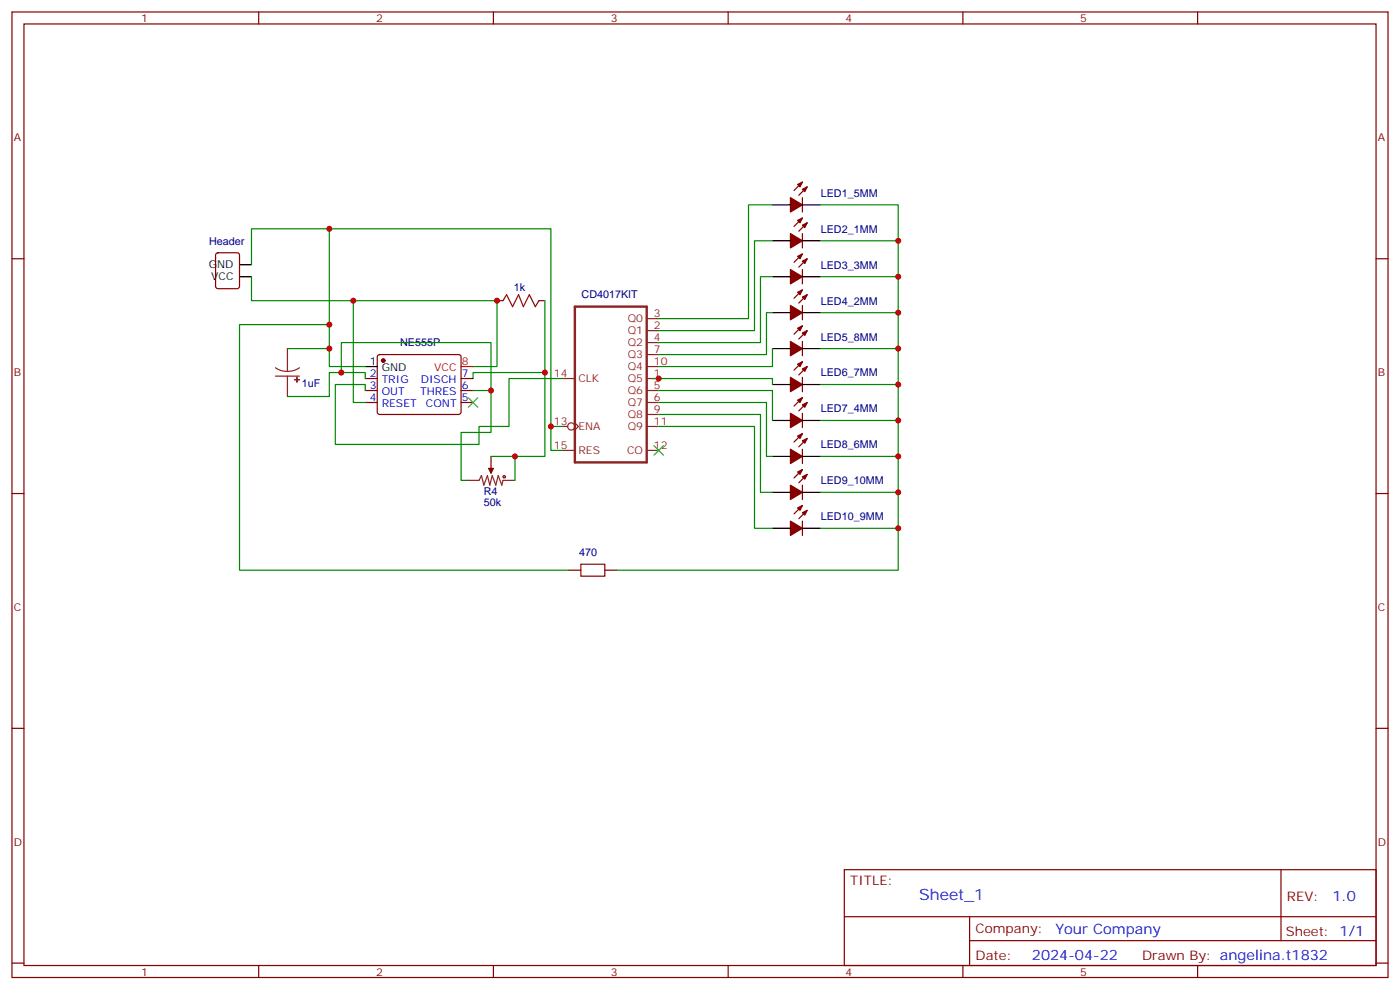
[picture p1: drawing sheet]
<svg xmlns="http://www.w3.org/2000/svg" width="412mm" height="292mm" viewBox="0 0 412 292" stroke-linecap="round" stroke-linejoin="round" font-family="sans-serif">
<g fill="none" stroke="#870000" stroke-width=".35">
<path d="M3.5 3.5h405.4v284.4h-405.4zM7.1 7.1h398.2v277.2h-398.2zM76.2 3.5v3.6M145.3 3.5v3.6M214.5 3.5v3.6M283.6 3.5v3.6M352.8 3.5v3.6M236.4 58.2v4.2M236.4 53.6l-2.5 2.5M237.8 55l-2.5 2.5M3.5 76.2h3.6M63.7 74.6l.5-.2h5.6l.7 .5 .1 9.4-.5 .7h-5.9l-.6-.4-.1-9.5z"/>
<path d="M236.4 68.8v4.2M236.4 79.4v4.2M236.4 64.2l-2.5 2.5M236.4 74.8l-2.5 2.5M237.8 65.6l-2.5 2.5M237.8 76.2l-2.5 2.5M405.3 76.2h3.6M146.4 88.5h1.8M158.7 88.5h1.8M236.4 90v4.2M236.4 85.4l-2.5 2.4M236.4 96l-2.5 2.4"/>
<path d="M237.8 86.8l-2.5 2.5M237.8 97.4l-2.5 2.4M107.6 111.5h3.5M107.6 115h3.5M107.6 118.5h3.5M111.4 104.6l.4-.2h23.3l.5 .2 .2 .5v16.5l-.7 .5-23.5-.1-.5-.6v-16.3zM135.8 111.5h3.5M135.8 115h3.5M135.8 118.5h3.5M236.4 100.5v4.3M236.4 111.1v4.3M236.4 117.1l-2.5 2.5"/>
<path d="M236.4 106.5l-2.5 2.5M237.8 118.5l-2.5 2.5M237.8 108l-2.5 2.4M144.6 134.4v3.5M236.4 121.7v4.2M236.4 132.3v4.2M236.4 127.7l-2.5 2.5M236.4 138.3l-2.5 2.5M237.8 129.1l-2.5 2.5M237.8 139.7l-2.5 2.5M3.5 145.3h3.6M236.4 142.9v4.2"/>
<path d="M236.4 153.5v4.2M236.4 148.9l-2.5 2.4M237.8 150.3l-2.5 2.5M405.3 145.3h3.6M167.6 167.9h3.5M178.2 167.9h3.5M3.5 214.5h3.6M405.3 214.5h3.6M248.7 256.1h156.6v28.2h-156.6zM377.3 256.1v20.9M248.7 270h156.5M285.6 277h119.6"/>
<path d="M285.6 270v14.1M3.5 283.6h3.6M76.2 284.3v3.6M145.3 284.3v3.6M214.5 284.3v3.6M283.6 284.3v3.6M352.8 284.3v3.6M405.3 283.6h3.6"/>
</g>
<g fill="none" stroke="#8c2424" stroke-width=".35">
<path d="M190.5 97.4h3.5M190.5 93.8h3.5M81.1 108.3l1.7 .8 1.9 .3M81.1 110.8h7.1M84.7 102.7v6.7M84.7 110.8v6M88.2 108.3l-1.7 .8-1.8 .3M165.8 111.5h3.5M190.5 111.5h3.5M190.5 100.9h3.5M190.5 115h3.5M190.5 118.5h3.5"/>
<path d="M190.5 104.4h3.5M190.5 108h3.5M144.6 137.9v1.4M165.8 125.6h1.4M165.8 132.6h3.5M169.3 124.5l1.1 1.1-1.1 1M190.5 122.1h3.5M190.5 125.6h3.5M190.5 132.6h3.5M137.6 141.5h3.5l.7-1.4 .7 2.8 1.1-2.8 .7 2.8 .7-2.8 1 2.8 .8-2.8 1 2.8 .4-1.4h3.5"/>
<circle cx="168.3" cy="125.6" r="1.06"/>
</g>
<g fill="#870000" stroke="#870000" stroke-width=".35">
<path d="M143.9 137.9h1.4l-.7 1.4z"/>
<path d="M234.9 54.3l1.5-.7-.7 1.4z"/>
<path d="M236.4 55.7l1.4-.7-.7 1.4z"/>
<path d="M232.8 58.2l3.6 2.1-3.6 2.1z"/>
<path d="M234.9 64.9l1.5-.7-.7 1.4z"/>
<path d="M236.4 66.3l1.4-.7-.7 1.4z"/>
<path d="M232.8 68.8l3.6 2.1-3.6 2.1z"/>
<path d="M234.9 86.1l1.5-.7-.7 1.4z"/>
<path d="M236.4 87.5l1.4-.7-.7 1.4z"/>
<path d="M232.8 90l3.6 2.1-3.6 2.1z"/>
<path d="M234.9 75.5l1.5-.7-.7 1.4z"/>
<path d="M236.4 76.9l1.4-.7-.7 1.4z"/>
<path d="M232.8 79.4l3.6 2.1-3.6 2.1z"/>
<path d="M234.9 117.8l1.5-.7-.7 1.4z"/>
<path d="M236.4 119.2l1.4-.7-.7 1.4z"/>
<path d="M232.8 121.7l3.6 2.1-3.6 2.1z"/>
<path d="M234.9 128.4l1.5-.7-.7 1.4z"/>
<path d="M236.4 129.8l1.4-.7-.7 1.4z"/>
<path d="M232.8 132.3l3.6 2.1-3.6 2.1z"/>
<path d="M234.9 107.2l1.5-.7-.7 1.5z"/>
<path d="M236.4 108.7l1.4-.7-.7 1.4z"/>
<path d="M232.8 111.1l3.6 2.1-3.6 2.2z"/>
<path d="M234.9 96.7l1.5-.7-.7 1.4z"/>
<path d="M236.4 98.1l1.4-.7-.7 1.4z"/>
<path d="M232.8 100.5l3.6 2.2-3.6 2.1z"/>
<path d="M234.9 149.6l1.5-.7-.7 1.4z"/>
<path d="M236.4 151l1.4-.7-.7 1.4z"/>
<path d="M232.8 153.5l3.6 2.1-3.6 2.1z"/>
<path d="M234.9 139l1.5-.7-.7 1.4z"/>
<path d="M236.4 140.4l1.4-.7-.7 1.4z"/>
<path d="M232.8 142.9l3.6 2.1-3.6 2.1z"/>
<circle cx="112.9" cy="106.2" r=".53"/>
</g>
<g fill="none" stroke="#a10000" stroke-width=".35">
<path d="M148.2 88.5l1-1.7 1.8 3.5 1.8-3.5 1.4 3.5 1.7-3.5 1.8 3.5 1-1.8M171.1 166.2h7.1v3.5h-7.1z"/>
<circle cx="148.5" cy="140.4" r=".35"/>
</g>
<path d="M169.3 90.3h21.2v45.9h-21.2z" fill="none" stroke="#8c2424" stroke-width=".71"/>
<g fill="#8c2424" stroke="#8c2424" stroke-width=".35">
<path d="M86.8 111.8h1.4z"/>
<path d="M87.5 111.1v1.4z"/>
</g>
<g fill="none" stroke="#000" stroke-width=".35">
<path d="M70.6 78h3.5M227.5 60.3h5.3M227.5 70.9h5.3M236.4 60.3h5.3M236.4 70.9h5.3M70.6 81.5h3.5M227.5 81.5h5.3M227.5 92.1h5.3M236.4 81.5h5.3M236.4 92.1h5.3M107.6 108h3.5M227.5 113.2h5.3"/>
<path d="M227.5 102.7h5.3M236.4 113.2h5.3M236.4 102.7h5.3M227.5 123.8h5.3M227.5 134.4h5.3M236.4 123.8h5.3M236.4 134.4h5.3M227.5 155.6h5.3M227.5 145h5.3M236.4 155.6h5.3M236.4 145h5.3"/>
</g>
<path d="M135.8 108h3.5" fill="none" stroke="#f00" stroke-width=".35"/>
<g fill="none" stroke="#008700" stroke-width=".35">
<path d="M74.1 78v-10.6h88.2v65.2h3.5M97 67.4v28.2h-26.4v72.3h97M227.5 70.9h-5.3v26.5h-28.2M227.5 60.3h-7v33.5h-26.5M241.7 60.3h22.9v95.3h-22.9M241.7 70.9h22.9M74.1 81.5v7h72.3v19.5h-7.1M97 95.6v12.4h10.6M104.1 88.5v30h3.5M160.5 88.5v45.9h-15.9M227.5 92.1h-1.7v12.3h-31.8M227.5 81.5h-3.5v19.4h-30"/>
<path d="M241.7 92.1h22.9M241.7 81.5h22.9M84.7 102.7h12.3M100.5 109.7v-8.8h44.1v14.1h-5.3M107.6 111.5v-1.8h-10.6v7.1h-12.3M144.6 115v12.4h-8.8v14.1h1.8M160.5 109.7h-21.2v1.8M165.8 111.5h-15.9v14.1h-8.8v5.3h-42.3v-17.7h8.8v1.8M192.3 111.5h35.2v1.7M194 115h33.5v8.8M194 118.5h31.8v15.9h1.7M227.5 102.7v5.3h-33.5"/>
<path d="M241.7 113.2h22.9M241.7 102.7h22.9M151.7 134.4v7.1M162.3 125.6h3.5M194 122.1h30v22.9h3.5M194 125.6h28.2v30h5.3M241.7 134.4h22.9M241.7 123.8h22.9M241.7 145h22.9M264.6 155.6v12.3h-82.9"/>
</g>
<path d="M137.9 117.1l2.9 2.8M140.8 117.1l-2.9 2.8M192.6 131.2l2.8 2.9M195.4 131.2l-2.8 2.9" fill="none" stroke="#3c3" stroke-width=".35"/>
<g fill="#c00">
<circle cx="264.6" cy="145" r=".88"/>
<circle cx="264.6" cy="134.4" r=".88"/>
<circle cx="264.6" cy="123.8" r=".88"/>
<circle cx="264.6" cy="113.2" r=".88"/>
<circle cx="264.6" cy="102.7" r=".88"/>
<circle cx="264.6" cy="92.1" r=".88"/>
<circle cx="264.6" cy="81.5" r=".88"/>
<circle cx="264.6" cy="70.9" r=".88"/>
<circle cx="194" cy="111.5" r=".88"/>
<circle cx="162.3" cy="125.6" r=".88"/>
<circle cx="146.4" cy="88.5" r=".88"/>
<circle cx="264.6" cy="155.6" r=".88"/>
<circle cx="97" cy="67.4" r=".88"/>
<circle cx="97" cy="95.6" r=".88"/>
<circle cx="97" cy="102.7" r=".88"/>
<circle cx="104.1" cy="88.5" r=".88"/>
<circle cx="100.5" cy="109.7" r=".88"/>
<circle cx="144.6" cy="115" r=".88"/>
<circle cx="160.5" cy="109.7" r=".88"/>
<circle cx="151.7" cy="134.4" r=".88"/>
</g>
<text font-size="4.6" fill="#00f" x="270.8" y="265.1">Sheet_1</text>
<g font-size="4.2" fill="#00f">
<text x="392.5" y="265.4">1.0</text>
<text x="310.9" y="274.9">Your Company</text>
<text x="304" y="282.7">2024-04-22</text>
</g>
<g font-size="3.9" fill="#800">
<text x="250.5" y="260.7">TITLE:</text>
<text x="379.1" y="265.4">REV:</text>
<text x="287.4" y="274.9">Company:</text>
<text x="378.7" y="275.5">Sheet: 1/1</text>
<text x="287.4" y="282.6">Date:</text>
<text x="336.4" y="282.7">Drawn By: angelina.t1832</text>
</g>
<g font-size="3.2" fill="#800">
<text x="41.6" y="6.5">1</text>
<text x="110.8" y="6.5">2</text>
<text x="179.9" y="6.5">3</text>
<text x="249.1" y="6.5">4</text>
<text x="318.2" y="6.5">5</text>
<text x="4.1" y="41.6">A</text>
<text x="405.9" y="41.6">A</text>
<text x="4.1" y="110.8">B</text>
<text x="405.9" y="110.8">B</text>
<text x="4.1" y="179.9">C</text>
<text x="405.9" y="179.9">C</text>
<text x="4.1" y="249.1">D</text>
<text x="405.9" y="249.1">D</text>
<text x="41.6" y="287.3">1</text>
<text x="110.8" y="287.3">2</text>
<text x="179.9" y="287.3">3</text>
<text x="249.1" y="287.3">4</text>
<text x="318.2" y="287.3">5</text>
</g>
<g font-size="3.2" fill="#000080">
<text x="241.8" y="57.9">LED1_5MM</text>
<text x="241.8" y="68.5">LED2_1MM</text>
<text x="61.6" y="72">Header</text>
<text x="241.8" y="79.1">LED3_3MM</text>
<text x="151.4" y="85.7">1k</text>
<text x="171.3" y="87.9">CD4017KIT</text>
<text x="241.8" y="89.7">LED4_2MM</text>
<text x="117.9" y="102">NE555P</text>
<text x="241.8" y="100.3">LED5_8MM</text>
<text x="241.8" y="110.9">LED6_7MM</text>
<text x="88.9" y="114">1uF</text>
<text x="241.8" y="121.4">LED7_4MM</text>
<text x="241.8" y="132">LED8_6MM</text>
<text x="241.8" y="142.6">LED9_10MM</text>
<text x="142.5" y="148.9">50k</text>
<text x="142.5" y="145.7">R4</text>
<text x="241.8" y="153.2">LED10_9MM</text>
<text x="170.6" y="163.7">470</text>
</g>
<g font-size="3.2">
<text x="61.5" y="79">GND</text>
<text x="62.2" y="82.6">VCC</text>
<text x="108.9" y="107.6">1</text>
<text x="112.4" y="109.4">GND</text>
</g>
<g font-size="3.2" fill="#8d2323">
<text x="184.9" y="94.9">Q0</text>
<text x="192.6" y="93.5">3</text>
<text x="184.9" y="98.4">Q1</text>
<text x="184.9" y="102">Q2</text>
<text x="192.6" y="97">2</text>
<text x="192.6" y="100.5">4</text>
<text x="184.9" y="105.5">Q3</text>
<text x="192.6" y="104.1">7</text>
<text x="192.6" y="107.6">10</text>
<text x="163.2" y="111.1">14</text>
<text x="170.4" y="112.5">CLK</text>
<text x="184.9" y="112.5">Q5</text>
<text x="184.9" y="109">Q4</text>
<text x="192.6" y="111.1">1</text>
<text x="184.9" y="116.1">Q6</text>
<text x="184.9" y="119.6">Q7</text>
<text x="192.6" y="114.7">5</text>
<text x="192.6" y="118.2">6</text>
<text x="163.2" y="125.2">13</text>
<text x="184.9" y="123.1">Q8</text>
<text x="192.6" y="121.7">9</text>
<text x="192.6" y="125.2">11</text>
<text x="170.4" y="126.6">ENA</text>
<text x="184.9" y="126.6">Q9</text>
<text x="163.2" y="132.3">15</text>
<text x="170.4" y="133.7">RES</text>
<text x="184.7" y="133.7">CO</text>
<text x="192.6" y="132.3">12</text>
</g>
<g font-size="3.2" fill="#f00">
<text x="136" y="107.6">8</text>
<text x="127.9" y="109.4">VCC</text>
</g>
<g font-size="3.2" fill="#00f">
<text x="108.9" y="111.1">2</text>
<text x="112.4" y="112.9">TRIG</text>
<text x="124" y="112.9">DISCH</text>
<text x="136" y="111.1">7</text>
<text x="108.9" y="114.7">3</text>
<text x="108.9" y="118.2">4</text>
<text x="112.4" y="116.4">OUT</text>
<text x="112.4" y="119.9">RESET</text>
<text x="123.8" y="116.4">THRES</text>
<text x="125.5" y="119.9">CONT</text>
<text x="136" y="118.2">5</text>
<text x="136" y="114.7">6</text>
</g>
</svg>
